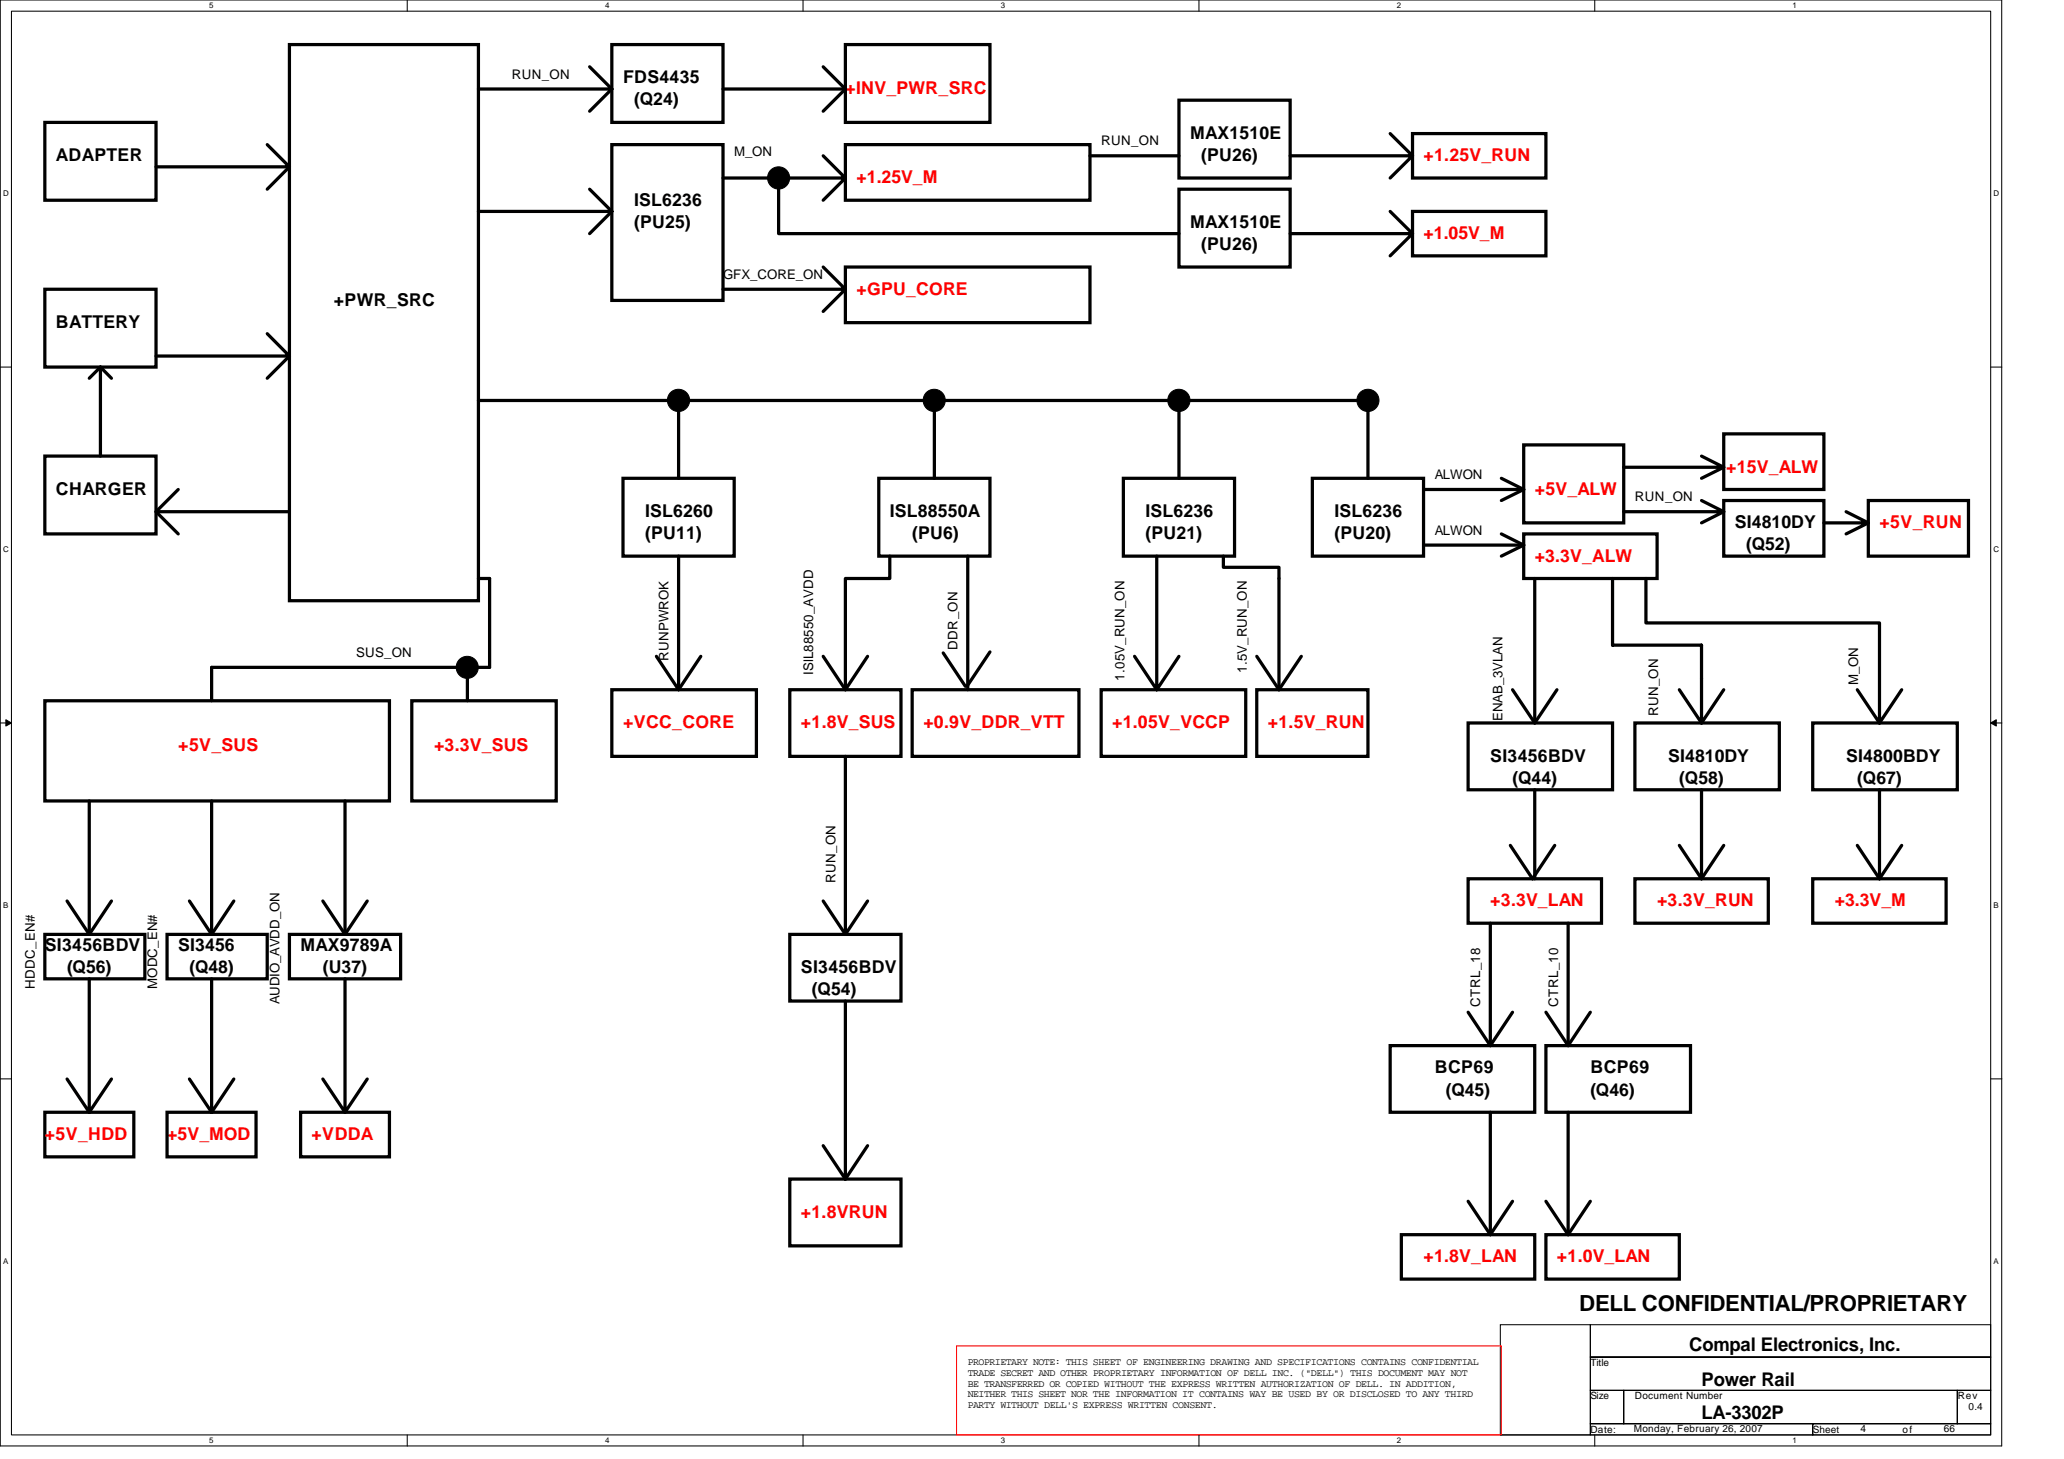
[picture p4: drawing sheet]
<svg xmlns="http://www.w3.org/2000/svg" width="297mm" height="210mm" viewBox="0 0 297 210" stroke-linecap="round" stroke-linejoin="round" font-family="sans-serif">
<path d="M0 0h288.1v208h-288.1zM1.6 1.6h284.9v204.8h-284.9z" fill="none" stroke="#000" stroke-width=".15"/>
<g fill="#fff">
<path d="M30.1 .2h.6v1.2h-.6z"/>
<path d="M30.1 206.6h.6v1.3h-.6z"/>
</g>
<path d="M58.6 0v1.6M58.6 206.4v1.6" fill="none" stroke="#000" stroke-width=".15"/>
<g fill="#fff">
<path d="M87.1 .2h.6v1.2h-.6z"/>
<path d="M87.1 206.6h.6v1.3h-.6z"/>
</g>
<path d="M115.6 0v1.6M115.6 206.4v1.6" fill="none" stroke="#000" stroke-width=".15"/>
<g fill="#fff">
<path d="M144 .2h.6v1.2h-.6z"/>
<path d="M144 206.6h.6v1.3h-.6z"/>
</g>
<path d="M172.5 0v1.6M172.5 206.4v1.6" fill="none" stroke="#000" stroke-width=".15"/>
<g fill="#fff">
<path d="M201 .2h.6v1.2h-.6z"/>
<path d="M201 206.6h.6v1.3h-.6z"/>
</g>
<path d="M229.5 0v1.6M229.5 206.4v1.6" fill="none" stroke="#000" stroke-width=".15"/>
<g fill="#fff">
<path d="M258 .2h.6v1.2h-.6z"/>
<path d="M258 206.6h.6v1.3h-.6z"/>
<path d="M.4 27.2h.8v1.3h-.8z"/>
<path d="M286.9 27.2h.8v1.3h-.8z"/>
<path d="M.4 78.4h.8v1.3h-.8z"/>
<path d="M286.9 78.4h.8v1.3h-.8z"/>
</g>
<path d="M0 52.8h1.6M286.5 52.8h1.6" fill="none" stroke="#000" stroke-width=".15"/>
<g fill="#fff">
<path d="M.4 129.6h.8v1.3h-.8z"/>
<path d="M286.9 129.6h.7v1.3h-.7z"/>
</g>
<path d="M0 104h1.6M286.5 104h1.6" fill="none" stroke="#000" stroke-width=".15"/>
<path d="M.8 103.5l.8 .5-.8 .5zM286.5 104l.8-.5v1z" fill="#000" stroke="#000" stroke-width=".14"/>
<g fill="#fff">
<path d="M.4 180.8h.8v1.3h-.8z"/>
<path d="M286.9 180.8h.7v1.3h-.7z"/>
</g>
<path d="M0 155.2h1.6M286.5 155.2h1.6M215.9 190.6h13v15.8h-13zM228.9 190.6h57.6v4.6h-57.6zM228.9 195.2h57.6v4.8h-57.6zM228.9 200h4.8v4.8h-4.8zM228.9 204.8h32v1.6h-32zM233.7 200h48v4.8h-48zM260.9 204.8h25.6v1.6h-25.6zM281.7 200h4.8v4.8h-4.8z" fill="none" stroke="#000" stroke-width=".15"/>
<g fill="none" stroke="#000" stroke-width=".47">
<path d="M6.5 17.6h16v11.2h-16zM41.7 6.4h27.2v80h-27.2zM68.9 12.8h19.2M84.9 9.6l3.2 3.2M88.1 6.4h16v11.2h-16zM88.1 12.8l-3.2 3.2M104.1 12.8h17.6M118.5 9.6l3.2 3.2M121.7 6.4h20.8v11.2h-20.8zM121.7 12.8l-3.2 3.2M169.7 14.4h16v11.2h-16zM200.1 19.2l3.2 3.2"/>
<path d="M203.3 19.2h19.2v6.4h-19.2zM22.5 24h19.2M38.5 20.8l3.2 3.2M41.7 24l-3.2 3.2M68.9 30.4h19.2M84.9 27.2l3.2 3.2M88.1 20.8h16v22.4h-16zM88.1 30.4l-3.2 3.2M104.1 25.6h17.6M112.1 25.6v8h57.6M118.5 22.4l3.2 3.2M118.5 38.4l3.2 3.2"/>
<path d="M121.7 20.8h35.2v8h-35.2zM121.7 38.4h35.2v8h-35.2zM121.7 25.6l-3.2 3.2M156.9 22.4h12.8M169.7 27.2h16v11.2h-16zM185.7 33.6h17.6M185.7 22.4h17.6M200.1 30.4l3.2 3.2M203.3 30.4h19.2v6.4h-19.2zM203.3 33.6l-3.2 3.2M203.3 22.4l-3.2 3.2M6.5 41.6h16v11.2h-16z"/>
<path d="M14.5 52.8l-1.7 1.6M14.5 52.8l1.5 1.6M14.5 52.8v12.8M22.5 51.2h19.2M38.5 48l3.2 3.2M41.7 51.2l-3.2 3.2M68.9 57.6h128v11.2M97.7 57.6v11.2M104.1 41.6h17.6M121.7 41.6l-3.2 3.2M134.5 57.6v11.2M169.7 57.6v11.2"/>
<path d="M6.5 65.6h16v11.2h-16zM22.5 73.6h19.2M25.7 70.4l-3.2 3.2 3.2 3.2M89.7 68.8h16v11.2h-16zM126.5 68.8h16v11.2h-16zM161.7 68.8h16v11.2h-16zM188.9 68.8h16v11.2h-16zM204.9 70.4h14.4M204.9 78.4h14.4M216.1 76.8l3.2 1.6M216.1 68.8l3.2 1.6M219.3 76.8h19.2v6.4h-19.2z"/>
<path d="M219.3 64h14.4v11.2h-14.4zM219.3 78.4l-3.2 1.6M219.3 70.4l-3.2 1.6M233.7 73.6h14.4M233.7 67.2h14.4M244.9 65.6l3.2 1.6-3.2 1.6M244.9 72l3.2 1.6-3.2 1.6M248.1 62.4h14.4v8h-14.4zM248.1 72h14.4v8h-14.4zM262.5 75.2h6.4M265.7 73.6l3.2 1.6-3.2 1.6M268.9 72h14.4v8h-14.4z"/>
<path d="M67.3 96v4.8M68.9 83.2h1.6v12.8h-40v4.8M88.1 99.2h20.8v9.6h-20.8zM94.5 94.4l3.2 4.8M97.7 80v19.2M100.9 94.4l-3.2 4.8M113.7 99.2h16v9.6h-16zM118.5 94.4l3.2 4.8M124.9 94.4l-3.2 4.8M128.1 80v3.2h-6.4v16M131.3 99.2h24v9.6h-24zM135.7 93.9l3.2 4.8"/>
<path d="M139.3 80v19.2M142.5 93.8l-3.2 4.8M158.5 99.2h20.8v9.6h-20.8zM163.3 94.4l3.2 4.8M166.5 80v19.2M169.7 94.4l-3.2 4.8M176.1 80v1.6h8v17.6M180.9 99.2h16v9.6h-16zM180.9 94.4l3.2 4.8M187.3 94.4l-3.2 4.8M217.7 99.2l3.2 4.8M220.9 83.2v20.8"/>
<path d="M224.1 99.2l-3.2 4.8M232.1 83.2v9.6h12.8v11.2M236.9 83.2v6.4h33.6v14.4M241.7 99.2l3.2 4.8M248.1 99.2l-3.2 4.8M267.3 99.2l3.2 4.8M273.7 99.2l-3.2 4.8M6.5 100.8h49.5v14.4h-49.5zM12.8 115.2v19.2M30.5 115.2v19.2M49.7 115.2v19.2M59.3 100.8h20.7v14.4h-20.7z"/>
<path d="M121.7 108.8v25.6M211.3 104h20.8v9.6h-20.8zM220.9 113.6v12.8M235.3 104h20.8v9.6h-20.8zM244.9 113.6v12.8M260.9 104h20.8v9.6h-20.8zM270.5 113.6v12.8M6.5 134.4h14.3v6.4h-14.3zM9.6 129.6l3.2 4.8M16 129.6l-3.2 4.8M24 134.4h14.5v6.4h-14.5zM27.3 129.6l3.2 4.8"/>
<path d="M33.7 129.6l-3.2 4.8M41.7 134.4h16v6.4h-16zM46.5 129.6l3.2 4.8M52.8 129.6l-3.1 4.8M113.7 134.4h16v9.6h-16zM118.5 129.6l3.2 4.8M124.9 129.6l-3.2 4.8M211.3 126.4h19.2v6.4h-19.2zM214.5 132.8v17.6M217.4 121.6l3.2 4.8 3.1-4.8M225.7 132.8v17.6M235.3 126.4h19.2v6.4h-19.2z"/>
<path d="M241.7 121.6l3.2 4.8M248.1 121.6l-3.2 4.8M260.9 126.4h19.2v6.4h-19.2zM267.3 121.6l3.2 4.8M273.7 121.6l-3.2 4.8M9.6 155.2l3.2 4.8M12.8 140.8v19.2M16 155.2l-3.2 4.8M27.3 155.2l3.2 4.8M30.5 140.8v19.2M33.7 155.2l-3.2 4.8M46.5 155.2l3.2 4.8"/>
<path d="M49.7 140.8v19.2M52.8 155.2l-3.1 4.8M121.7 144v25.6M200.1 150.4h20.8v9.6h-20.8zM211.3 145.6l3.2 4.8M217.7 145.6l-3.2 4.8M222.5 150.4h20.8v9.6h-20.8zM222.5 145.6l3.2 4.8M228.9 145.6l-3.2 4.8M6.5 160h12.8v6.4h-12.8zM24 160h12.8v6.4h-12.8zM43.3 160h12.7v6.4h-12.7z"/>
<path d="M113.7 169.6h16v9.6h-16zM118.5 164.8l3.2 4.8M124.9 164.8l-3.2 4.8M201.7 177.6h19.2v6.4h-19.2zM211.3 172.8l3.2 4.8M214.5 160v17.6M217.7 172.8l-3.2 4.8M222.5 177.6h19.2v6.4h-19.2zM222.5 172.8l3.2 4.8M225.7 160v17.6M228.9 172.8l-3.2 4.8"/>
</g>
<path d="M137.7 193.6h78.4v12.8h-78.4z" fill="none" stroke="#f00" stroke-width=".15"/>
<g fill="#000" stroke="#000" stroke-width=".15">
<circle cx="112" cy="25.6" r="1.6"/>
<circle cx="97.6" cy="57.6" r="1.6"/>
<circle cx="134.4" cy="57.6" r="1.6"/>
<circle cx="169.7" cy="57.6" r="1.6"/>
<circle cx="196.9" cy="57.6" r="1.6"/>
<circle cx="67.2" cy="96" r="1.59"/>
</g>
<text font-size="3.2" x="227.3" y="188.6">DELL CONFIDENTIAL/PROPRIETARY</text>
<g font-size="2.7">
<text x="243.1" y="194.4">Compal Electronics, Inc.</text>
<text x="244.9" y="199.3">Power Rail</text>
<text x="244.9" y="204.2">LA-3302P</text>
</g>
<g font-size="2.5">
<text x="89.7" y="12">FDS4435</text>
<text x="91.3" y="15.2">(Q24)</text>
<text x="8" y="23.2">ADAPTER</text>
<text x="171.3" y="20">MAX1510E</text>
<text x="172.9" y="23.2">(PU26)</text>
<text x="91.3" y="29.6">ISL6236</text>
<text x="91.3" y="32.8">(PU25)</text>
<text x="171.3" y="32.8">MAX1510E</text>
<text x="172.9" y="36">(PU26)</text>
<text x="8" y="47.2">BATTERY</text>
<text x="48" y="44">+PWR_SRC</text>
<text x="8" y="71.2">CHARGER</text>
<text x="92.9" y="74.4">ISL6260</text>
<text x="92.9" y="77.6">(PU11)</text>
<text x="128.1" y="74.4">ISL88550A</text>
<text x="131.3" y="77.6">(PU6)</text>
<text x="164.9" y="74.4">ISL6236</text>
<text x="164.9" y="77.6">(PU21)</text>
<text x="192.1" y="74.4">ISL6236</text>
<text x="192.1" y="77.6">(PU20)</text>
<text x="249.7" y="76">SI4810DY</text>
<text x="251.3" y="79.2">(Q52)</text>
<text x="214.5" y="109.6">SI3456BDV</text>
<text x="217.7" y="112.8">(Q44)</text>
<text x="240.1" y="109.6">SI4810DY</text>
<text x="241.7" y="112.8">(Q58)</text>
<text x="265.7" y="109.6">SI4800BDY</text>
<text x="267.3" y="112.8">(Q67)</text>
<text x="6.5" y="136.8">SI3456BDV</text>
<text x="25.7" y="136.8">SI3456</text>
<text x="43.3" y="136.8">MAX9789A</text>
<text x="9.6" y="140">(Q56)</text>
<text x="27.3" y="140">(Q48)</text>
<text x="46.5" y="140">(U37)</text>
<text x="115.3" y="140">SI3456BDV</text>
<text x="116.9" y="143.2">(Q54)</text>
<text x="206.5" y="154.4">BCP69</text>
<text x="228.9" y="154.4">BCP69</text>
<text x="208.1" y="157.6">(Q45)</text>
<text x="228.9" y="157.6">(Q46)</text>
</g>
<g font-size="2.5" fill="#f00">
<text x="121.7" y="13.6">+INV_PWR_SRC</text>
<text x="204.9" y="23.2">+1.25V_RUN</text>
<text x="123.3" y="26.4">+1.25V_M</text>
<text x="204.9" y="34.4">+1.05V_M</text>
<text x="123.3" y="42.4">+GPU_CORE</text>
<text x="220.9" y="71.2">+5V_ALW</text>
<text x="248.4" y="68">+15V_ALW</text>
<text x="270.5" y="76">+5V_RUN</text>
<text x="220.9" y="80.8">+3.3V_ALW</text>
<text x="25.7" y="108">+5V_SUS</text>
<text x="62.5" y="108">+3.3V_SUS</text>
<text x="89.7" y="104.8">+VCC_CORE</text>
<text x="115.3" y="104.8">+1.8V_SUS</text>
<text x="132.9" y="104.8">+0.9V_DDR_VTT</text>
<text x="160.1" y="104.8">+1.05V_VCCP</text>
<text x="182.5" y="104.8">+1.5V_RUN</text>
<text x="214.5" y="130.4">+3.3V_LAN</text>
<text x="238.5" y="130.4">+3.3V_RUN</text>
<text x="264.1" y="130.4">+3.3V_M</text>
<text x="6.5" y="164">+5V_HDD</text>
<text x="24" y="164">+5V_MOD</text>
<text x="44.8" y="164">+VDDA</text>
<text x="115.3" y="175.2">+1.8VRUN</text>
<text x="204.9" y="181.6">+1.8V_LAN</text>
<text x="224.1" y="181.6">+1.0V_LAN</text>
</g>
<g font-size="1.9">
<text x="73.7" y="11.3">RUN_ON</text>
<text x="105.7" y="22.5">M_ON</text>
<text x="158.5" y="20.9">RUN_ON</text>
<text x="104.1" y="40.1">GFX_CORE_ON</text>
<text x="206.5" y="68.9">ALWON</text>
<text x="206.5" y="76.9">ALWON</text>
<text x="235.3" y="72.1">RUN_ON</text>
<text x="51.3" y="94.5">SUS_ON</text>
<text x="96.2" y="95.1" transform="rotate(-90 96.2 95.1)">RUNPWROK</text>
<text x="137.8" y="93.5" transform="rotate(-90 137.8 93.5)">DDR_ON</text>
<text x="117" y="97.1" transform="rotate(-90 117 97.1)">ISlL88550_AVDD</text>
<text x="161.8" y="97.9" transform="rotate(-90 161.8 97.9)">1.05V_RUN_ON</text>
<text x="179.4" y="96.8" transform="rotate(-90 179.4 96.8)">1.5V_RUN_ON</text>
<text x="267.4" y="98.6" transform="rotate(-90 267.4 98.6)">M_ON</text>
<text x="216.2" y="103.7" transform="rotate(-90 216.2 103.7)">ENAB_3VLAN</text>
<text x="238.6" y="103.1" transform="rotate(-90 238.6 103.1)">RUN_ON</text>
<text x="120.2" y="127.1" transform="rotate(-90 120.2 127.1)">RUN_ON</text>
<text x="5" y="142.2" transform="rotate(-90 5 142.2)">HDDC_EN#</text>
<text x="22.6" y="142.3" transform="rotate(-90 22.6 142.3)">MODC_EN#</text>
<text x="40.2" y="144.5" transform="rotate(-90 40.2 144.5)">AUDIO_AVDD_ON</text>
<text x="213" y="144.8" transform="rotate(-90 213 144.8)">CTRL_18</text>
<text x="224.2" y="144.8" transform="rotate(-90 224.2 144.8)">CTRL_10</text>
</g>
<g font-size="1.4">
<text x="139.3" y="196.4">PROPRIETARY NOTE: THIS SHEET OF ENGINEERING DRAWING AND SPECIFICATIONS CONTAINS CONFIDENTIAL</text>
<text x="139.3" y="197.9">TRADE SECRET AND OTHER PROPRIETARY INFORMATION OF DELL INC. (&quot;DELL&quot;) THIS DOCUMENT MAY NOT</text>
<text x="228.9" y="196.5">Title</text>
<text x="139.3" y="199.5">BE TRANSFERRED OR COPIED WITHOUT THE EXPRESS WRITTEN AUTHORIZATION OF DELL. IN ADDITION,</text>
<text x="139.3" y="201">NEITHER THIS SHEET NOR THE INFORMATION IT CONTAINS WAY BE USED BY OR DISCLOSED TO ANY THIRD</text>
<text x="139.3" y="202.6">PARTY WITHOUT DELL'S EXPRESS WRITTEN CONSENT.</text>
<text x="228.9" y="201.3">Size</text>
<text x="235.3" y="201.3">Document Number</text>
<text x="281.7" y="201.3">Rev</text>
<text x="283.3" y="202.9">0.4</text>
<text x="228.9" y="206.1">Date:</text>
<text x="235.1" y="206">Monday, February 26, 2007</text>
<text x="260.9" y="206.1">Sheet</text>
<text x="267.8" y="206">4</text>
<text x="273.8" y="206.1">of</text>
<text x="279.8" y="206">66</text>
</g>
<g font-size="1.1">
<text x="30.1" y="1.2">5</text>
<text x="87.1" y="1.2">4</text>
<text x="144" y="1.2">3</text>
<text x="201" y="1.2">2</text>
<text x="258" y="1.2">1</text>
<text x=".4" y="28.2">D</text>
<text x="286.9" y="28.2">D</text>
<text x=".4" y="79.4">C</text>
<text x="286.9" y="79.4">C</text>
<text x=".4" y="130.6">B</text>
<text x="286.9" y="130.6">B</text>
<text x=".4" y="181.8">A</text>
<text x="286.9" y="181.8">A</text>
<text x="30.1" y="207.6">5</text>
<text x="87.1" y="207.6">4</text>
<text x="144" y="207.6">3</text>
<text x="201" y="207.6">2</text>
<text x="258" y="207.6">1</text>
</g>
</svg>
